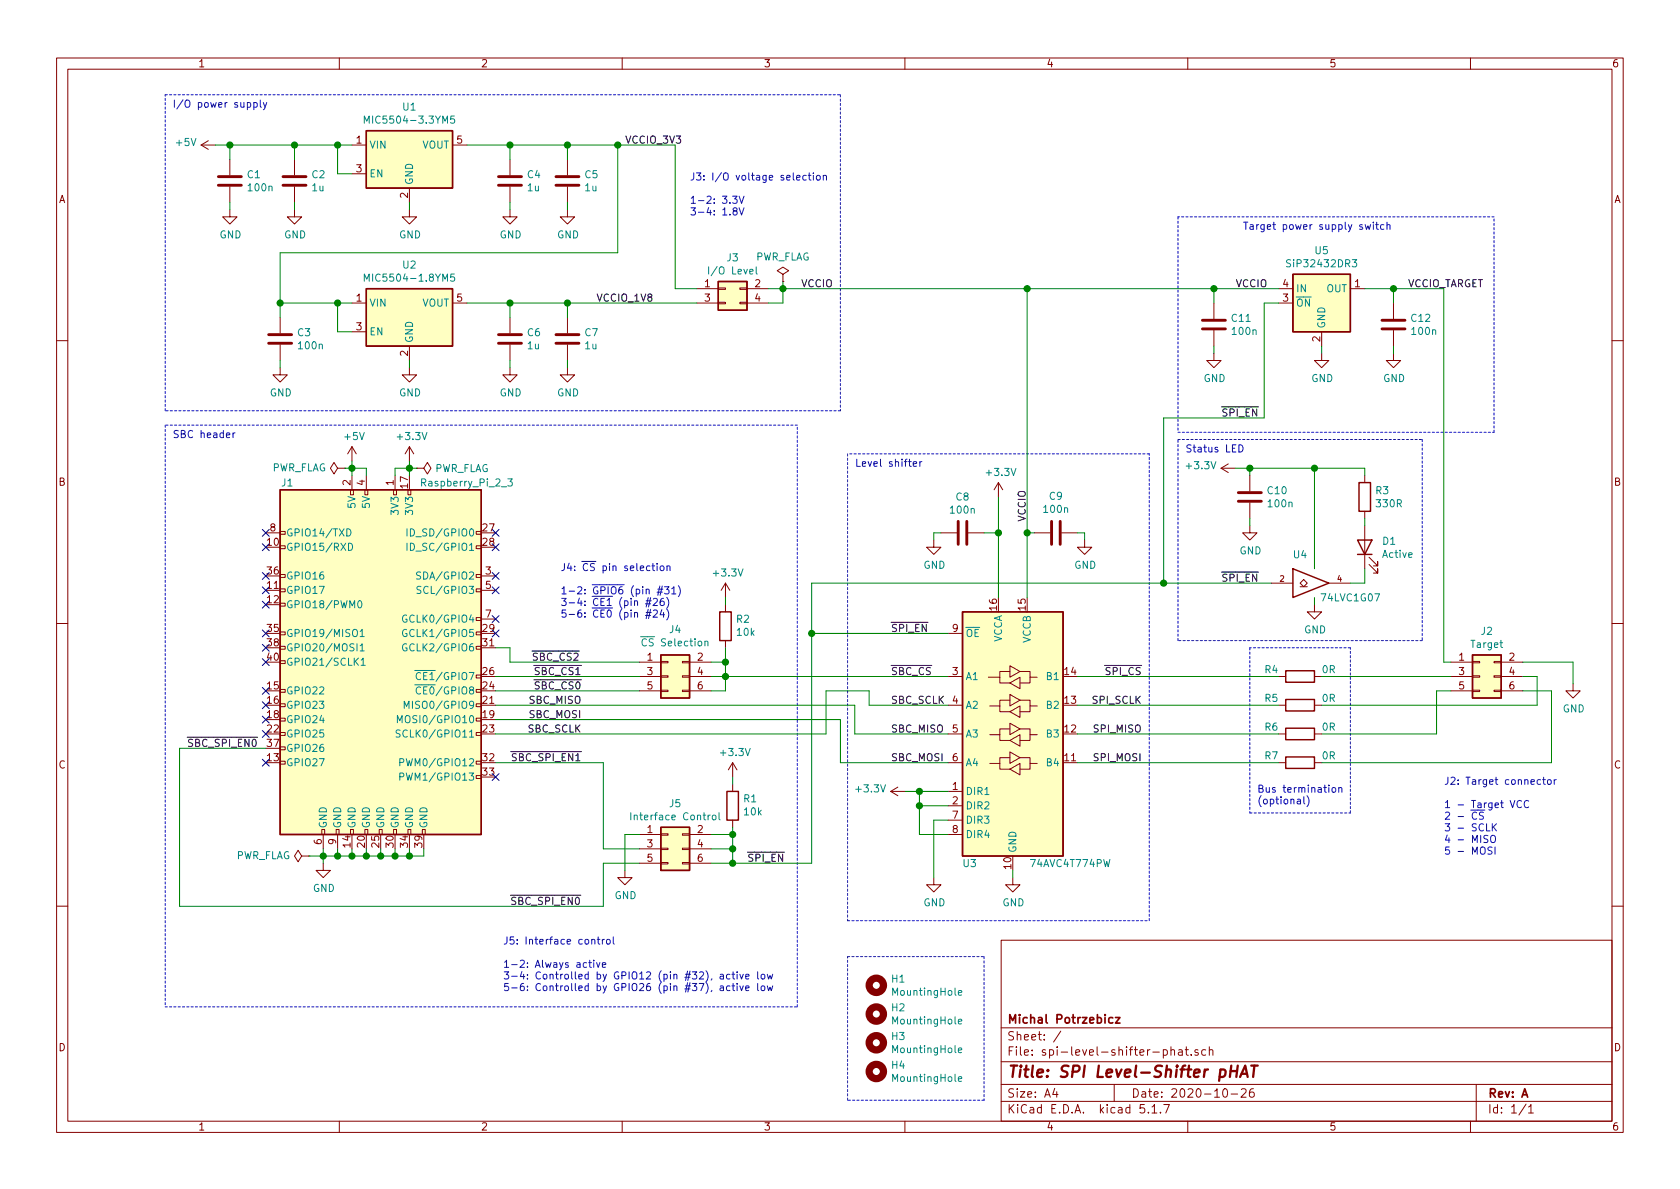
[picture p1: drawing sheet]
EESchema Schematic File Version 4
EELAYER 30 0
EELAYER END
$Descr A4 11693 8268
encoding utf-8
Sheet 1 1
Title "SPI Level-Shifter pHAT"
Date "2020-10-26"
Rev "A"
Comp "Michal Potrzebicz"
Comment1 ""
Comment2 ""
Comment3 ""
Comment4 ""
$EndDescr
$Comp
L Mechanical:MountingHole H1
U 1 1
P 6100 6850
F 0 "H1" H 6200 6896 50  0000 L CNN
F 1 "MountingHole" H 6200 6805 50  0000 L CNN
F 2 "MountingHole:MountingHole_2.7mm_M2.5" H 6100 6850 50  0001 C CNN
F 3 "~" H 6100 6850 50  0001 C CNN
	1    6100 6850
	1    0    0    -1  
$EndComp
$Comp
L Mechanical:MountingHole H2
U 1 1
P 6100 7050
F 0 "H2" H 6200 7096 50  0000 L CNN
F 1 "MountingHole" H 6200 7005 50  0000 L CNN
F 2 "MountingHole:MountingHole_2.7mm_M2.5" H 6100 7050 50  0001 C CNN
F 3 "~" H 6100 7050 50  0001 C CNN
	1    6100 7050
	1    0    0    -1  
$EndComp
$Comp
L Mechanical:MountingHole H3
U 1 1
P 6100 7250
F 0 "H3" H 6200 7296 50  0000 L CNN
F 1 "MountingHole" H 6200 7205 50  0000 L CNN
F 2 "MountingHole:MountingHole_2.7mm_M2.5" H 6100 7250 50  0001 C CNN
F 3 "~" H 6100 7250 50  0001 C CNN
	1    6100 7250
	1    0    0    -1  
$EndComp
$Comp
L Mechanical:MountingHole H4
U 1 1
P 6100 7450
F 0 "H4" H 6200 7496 50  0000 L CNN
F 1 "MountingHole" H 6200 7405 50  0000 L CNN
F 2 "MountingHole:MountingHole_2.7mm_M2.5" H 6100 7450 50  0001 C CNN
F 3 "~" H 6100 7450 50  0001 C CNN
	1    6100 7450
	1    0    0    -1  
$EndComp
$Comp
L power:GND #PWR0101
U 1 1
P 2250 6000
F 0 "#PWR0101" H 2250 5750 50  0001 C CNN
F 1 "GND" H 2255 5827 50  0000 C CNN
F 2 "" H 2250 6000 50  0001 C CNN
F 3 "" H 2250 6000 50  0001 C CNN
	1    2250 6000
	1    0    0    -1  
$EndComp
Wire Wire Line
	2250 6000 2250 5950
Wire Wire Line
	2250 5950 2350 5950
Wire Wire Line
	2950 5950 2950 5900
Connection ~ 2250 5950
Wire Wire Line
	2250 5950 2250 5900
Wire Wire Line
	2850 5900 2850 5950
Connection ~ 2850 5950
Wire Wire Line
	2850 5950 2950 5950
Wire Wire Line
	2750 5900 2750 5950
Connection ~ 2750 5950
Wire Wire Line
	2750 5950 2850 5950
Wire Wire Line
	2650 5900 2650 5950
Connection ~ 2650 5950
Wire Wire Line
	2650 5950 2750 5950
Wire Wire Line
	2550 5900 2550 5950
Connection ~ 2550 5950
Wire Wire Line
	2550 5950 2650 5950
Wire Wire Line
	2450 5900 2450 5950
Connection ~ 2450 5950
Wire Wire Line
	2450 5950 2550 5950
Wire Wire Line
	2350 5900 2350 5950
Connection ~ 2350 5950
Wire Wire Line
	2350 5950 2450 5950
Wire Wire Line
	2550 3300 2550 3250
Wire Wire Line
	2550 3250 2450 3250
Connection ~ 2450 3250
Wire Wire Line
	2450 3250 2450 3300
Wire Wire Line
	2750 3300 2750 3250
Wire Wire Line
	2750 3250 2850 3250
Connection ~ 2850 3250
Wire Wire Line
	2850 3250 2850 3300
Wire Notes Line
	6850 6650 6850 7650
Wire Notes Line
	6850 7650 5900 7650
Wire Notes Line
	5900 7650 5900 6650
Wire Notes Line
	5900 6650 6850 6650
Text Label 4050 4900 2    50   ~ 0
SBC_MISO
Text Label 4050 5000 2    50   ~ 0
SBC_MOSI
Text Label 4050 5100 2    50   ~ 0
SBC_SCLK
Text Label 4050 4800 2    50   ~ 0
~SBC_CS0
Text Label 4050 4700 2    50   ~ 0
~SBC_CS1
$Comp
L Connector_Generic:Conn_02x03_Odd_Even J2
U 1 1
P 10300 4700
F 0 "J2" H 10350 5017 50  0000 C CNN
F 1 "Target" H 10350 4926 50  0000 C CNN
F 2 "Connector_IDC:IDC-Header_2x03_P2.54mm_Vertical" H 10300 4700 50  0001 C CNN
F 3 "~" H 10300 4700 50  0001 C CNN
	1    10300 4700
	1    0    0    -1  
$EndComp
$Comp
L power:GND #PWR0114
U 1 1
P 10950 4750
F 0 "#PWR0114" H 10950 4500 50  0001 C CNN
F 1 "GND" H 10955 4577 50  0000 C CNN
F 2 "" H 10950 4750 50  0001 C CNN
F 3 "" H 10950 4750 50  0001 C CNN
	1    10950 4750
	1    0    0    -1  
$EndComp
Wire Wire Line
	10950 4600 10950 4750
Text Label 7950 4700 2    50   ~ 0
~SPI_CS
Text Label 7950 4900 2    50   ~ 0
SPI_SCLK
Text Label 7950 5100 2    50   ~ 0
SPI_MISO
Text Label 7950 5300 2    50   ~ 0
SPI_MOSI
$Comp
L power:GND #PWR0116
U 1 1
P 7050 6100
F 0 "#PWR0116" H 7050 5850 50  0001 C CNN
F 1 "GND" H 7055 5927 50  0000 C CNN
F 2 "" H 7050 6100 50  0001 C CNN
F 3 "" H 7050 6100 50  0001 C CNN
	1    7050 6100
	1    0    0    -1  
$EndComp
Wire Wire Line
	6400 5600 6400 5500
Wire Wire Line
	6400 5800 6400 5600
Connection ~ 6400 5600
$Comp
L power:GND #PWR0118
U 1 1
P 6500 6100
F 0 "#PWR0118" H 6500 5850 50  0001 C CNN
F 1 "GND" H 6505 5927 50  0000 C CNN
F 2 "" H 6500 6100 50  0001 C CNN
F 3 "" H 6500 6100 50  0001 C CNN
	1    6500 6100
	1    0    0    -1  
$EndComp
Wire Wire Line
	6500 5700 6500 6100
Wire Wire Line
	1850 5200 1250 5200
Text Label 1300 5200 0    50   ~ 0
~SBC_SPI_EN0
Text Label 4050 5300 2    50   ~ 0
~SBC_SPI_EN1
$Comp
L Device:C C8
U 1 1
P 6700 3700
F 0 "C8" V 6448 3700 50  0000 C CNN
F 1 "100n" V 6539 3700 50  0000 C CNN
F 2 "Capacitor_SMD:C_0603_1608Metric" H 6738 3550 50  0001 C CNN
F 3 "~" H 6700 3700 50  0001 C CNN
	1    6700 3700
	0    1    1    0   
$EndComp
Text Label 9800 2000 0    50   ~ 0
VCCIO_TARGET
Wire Wire Line
	6600 5800 6400 5800
Wire Wire Line
	6600 5700 6500 5700
Wire Wire Line
	6600 5600 6400 5600
Wire Wire Line
	7150 4150 7150 3700
Wire Wire Line
	7050 6050 7050 6100
Wire Wire Line
	6400 5500 6600 5500
$Comp
L power:GND #PWR0122
U 1 1
P 7550 3750
F 0 "#PWR0122" H 7550 3500 50  0001 C CNN
F 1 "GND" H 7555 3577 50  0000 C CNN
F 2 "" H 7550 3750 50  0001 C CNN
F 3 "" H 7550 3750 50  0001 C CNN
	1    7550 3750
	1    0    0    -1  
$EndComp
$Comp
L Device:C C9
U 1 1
P 7350 3700
F 0 "C9" V 7602 3700 50  0000 C CNN
F 1 "100n" V 7511 3700 50  0000 C CNN
F 2 "Capacitor_SMD:C_0603_1608Metric" H 7388 3550 50  0001 C CNN
F 3 "~" H 7350 3700 50  0001 C CNN
	1    7350 3700
	0    -1   -1   0   
$EndComp
$Comp
L Elevendroids_Logic_LevelTranslator:74AVC4T774PW U3
U 1 1
P 7050 5100
F 0 "U3" H 6750 4200 50  0000 C CNN
F 1 "74AVC4T774PW" H 7450 4200 50  0000 C CNN
F 2 "Package_SO:TSSOP-16_4.4x5mm_P0.65mm" H 7050 4100 50  0001 C CNN
F 3 "https://assets.nexperia.com/documents/data-sheet/74AVC4T774PW.pdf" H 7160 5295 50  0001 C CNN
	1    7050 5100
	1    0    0    -1  
$EndComp
$Comp
L Connector:Raspberry_Pi_2_3 J1
U 1 1
P 2650 4600
F 0 "J1" H 2000 5850 50  0000 C CNN
F 1 "Raspberry_Pi_2_3" H 3250 5850 50  0000 C CNN
F 2 "Connector_PinSocket_2.54mm:PinSocket_2x20_P2.54mm_Vertical" H 2650 4600 50  0001 C CNN
F 3 "https://www.raspberrypi.org/documentation/hardware/raspberrypi/schematics/rpi_SCH_3bplus_1p0_reduced.pdf" H 2650 4600 50  0001 C CNN
	1    2650 4600
	1    0    0    -1  
$EndComp
NoConn ~ 3450 3700
NoConn ~ 3450 3800
NoConn ~ 3450 4000
NoConn ~ 3450 4300
NoConn ~ 3450 4400
NoConn ~ 3450 5400
NoConn ~ 1850 5300
NoConn ~ 1850 5100
NoConn ~ 1850 5000
NoConn ~ 1850 4900
NoConn ~ 1850 4800
NoConn ~ 1850 4600
NoConn ~ 1850 4500
NoConn ~ 1850 4200
NoConn ~ 1850 4400
NoConn ~ 1850 4100
NoConn ~ 1850 4000
NoConn ~ 1850 3800
NoConn ~ 1850 3700
NoConn ~ 3450 4100
Wire Wire Line
	2400 3250 2450 3250
$Comp
L power:PWR_FLAG #FLG0101
U 1 1
P 2150 5950
F 0 "#FLG0101" H 2150 6025 50  0001 C CNN
F 1 "PWR_FLAG" V 2150 6077 50  0000 L CNN
F 2 "" H 2150 5950 50  0001 C CNN
F 3 "~" H 2150 5950 50  0001 C CNN
	1    2150 5950
	0    -1   -1   0   
$EndComp
Wire Wire Line
	2150 5950 2250 5950
Wire Wire Line
	8700 3650 8700 3600
$Comp
L power:GND #PWR0126
U 1 1
P 8700 3650
F 0 "#PWR0126" H 8700 3400 50  0001 C CNN
F 1 "GND" H 8705 3477 50  0000 C CNN
F 2 "" H 8700 3650 50  0001 C CNN
F 3 "" H 8700 3650 50  0001 C CNN
	1    8700 3650
	1    0    0    -1  
$EndComp
Connection ~ 9150 3250
Wire Wire Line
	8700 3250 8700 3300
Wire Wire Line
	9150 3250 8700 3250
$Comp
L Device:C C10
U 1 1
P 8700 3450
F 0 "C10" H 8815 3496 50  0000 L CNN
F 1 "100n" H 8815 3405 50  0000 L CNN
F 2 "Capacitor_SMD:C_0603_1608Metric" H 8738 3300 50  0001 C CNN
F 3 "~" H 8700 3450 50  0001 C CNN
	1    8700 3450
	1    0    0    -1  
$EndComp
Wire Wire Line
	9500 3250 9500 3300
Wire Wire Line
	9150 3250 9500 3250
Wire Wire Line
	9150 3950 9150 3250
Wire Wire Line
	9150 4150 9150 4200
$Comp
L power:GND #PWR0125
U 1 1
P 9150 4200
F 0 "#PWR0125" H 9150 3950 50  0001 C CNN
F 1 "GND" H 9155 4027 50  0000 C CNN
F 2 "" H 9150 4200 50  0001 C CNN
F 3 "" H 9150 4200 50  0001 C CNN
	1    9150 4200
	1    0    0    -1  
$EndComp
Text Label 8500 4050 0    50   ~ 0
~SPI_EN
Wire Wire Line
	9500 3650 9500 3600
Wire Wire Line
	9500 4050 9400 4050
Wire Wire Line
	9500 3950 9500 4050
$Comp
L Device:LED D1
U 1 1
P 9500 3800
F 0 "D1" V 9539 3682 50  0000 R CNN
F 1 "Active" V 9448 3682 50  0000 R CNN
F 2 "LED_SMD:LED_0805_2012Metric" H 9500 3800 50  0001 C CNN
F 3 "~" H 9500 3800 50  0001 C CNN
	1    9500 3800
	0    -1   -1   0   
$EndComp
$Comp
L Device:R R3
U 1 1
P 9500 3450
F 0 "R3" H 9570 3496 50  0000 L CNN
F 1 "330R" H 9570 3405 50  0000 L CNN
F 2 "Resistor_SMD:R_0603_1608Metric" V 9430 3450 50  0001 C CNN
F 3 "~" H 9500 3450 50  0001 C CNN
	1    9500 3450
	1    0    0    -1  
$EndComp
Text Label 6200 5300 0    50   ~ 0
SBC_MOSI
Text Label 6200 5100 0    50   ~ 0
SBC_MISO
Text Label 6200 4900 0    50   ~ 0
SBC_SCLK
Wire Wire Line
	6600 4400 5650 4400
Wire Wire Line
	7500 5100 8900 5100
Wire Wire Line
	10700 4900 10700 4700
Wire Wire Line
	7500 4900 8900 4900
Wire Wire Line
	10800 5300 10800 4800
Wire Wire Line
	7500 5300 8900 5300
Wire Wire Line
	7500 4700 8900 4700
Wire Wire Line
	10000 4800 10100 4800
Wire Wire Line
	10000 4800 10000 5100
Wire Wire Line
	10700 4700 10600 4700
Wire Wire Line
	10600 4800 10800 4800
Wire Wire Line
	10600 4600 10950 4600
Wire Wire Line
	10100 4600 10050 4600
Wire Wire Line
	10050 4600 10050 2000
Connection ~ 5100 5900
Wire Wire Line
	5100 6000 5100 5900
Wire Wire Line
	4950 6000 5100 6000
Wire Wire Line
	5100 5900 5100 5800
Wire Wire Line
	4950 5900 5100 5900
$Comp
L Connector_Generic:Conn_02x03_Odd_Even J5
U 1 1
P 4650 5900
F 0 "J5" H 4700 6217 50  0000 C CNN
F 1 "Interface Control" H 4700 6126 50  0000 C CNN
F 2 "Connector_PinHeader_2.00mm:PinHeader_2x03_P2.00mm_Vertical" H 4650 5900 50  0001 C CNN
F 3 "~" H 4650 5900 50  0001 C CNN
	1    4650 5900
	1    0    0    -1  
$EndComp
Wire Wire Line
	5100 5750 5100 5800
$Comp
L Device:R R1
U 1 1
P 5100 5600
F 0 "R1" H 5030 5554 50  0000 R CNN
F 1 "10k" H 5030 5645 50  0000 R CNN
F 2 "Resistor_SMD:R_0603_1608Metric" V 5030 5600 50  0001 C CNN
F 3 "~" H 5100 5600 50  0001 C CNN
	1    5100 5600
	-1   0    0    1   
$EndComp
Wire Wire Line
	4350 6050 4350 5800
$Comp
L power:GND #PWR0119
U 1 1
P 4350 6050
F 0 "#PWR0119" H 4350 5800 50  0001 C CNN
F 1 "GND" H 4355 5877 50  0000 C CNN
F 2 "" H 4350 6050 50  0001 C CNN
F 3 "" H 4350 6050 50  0001 C CNN
	1    4350 6050
	1    0    0    -1  
$EndComp
Text Label 5200 6000 0    50   ~ 0
~SPI_EN
Connection ~ 5100 5800
Wire Wire Line
	4950 5800 5100 5800
Wire Wire Line
	4450 5800 4350 5800
Wire Wire Line
	5650 4050 5650 4400
Text Label 6200 4700 0    50   ~ 0
~SBC_CS
Wire Wire Line
	3450 4700 4450 4700
Wire Wire Line
	3450 4800 4450 4800
Wire Wire Line
	3450 5300 4200 5300
Wire Wire Line
	4200 6300 1250 6300
Wire Wire Line
	1250 6300 1250 5200
$Comp
L Device:R R2
U 1 1
P 5050 4350
F 0 "R2" H 4980 4304 50  0000 R CNN
F 1 "10k" H 4980 4395 50  0000 R CNN
F 2 "Resistor_SMD:R_0603_1608Metric" V 4980 4350 50  0001 C CNN
F 3 "~" H 5050 4350 50  0001 C CNN
	1    5050 4350
	-1   0    0    1   
$EndComp
Wire Wire Line
	5050 4700 6600 4700
Wire Wire Line
	4950 4700 5050 4700
Wire Wire Line
	4950 4800 5050 4800
Wire Wire Line
	5050 4800 5050 4700
Connection ~ 5050 4700
Wire Wire Line
	5050 4500 5050 4600
Text Notes 8650 1600 0    50   ~ 0
Target power supply switch
Wire Wire Line
	8100 2900 8100 4050
$Comp
L power:+3.3V #PWR0102
U 1 1
P 8600 3250
F 0 "#PWR0102" H 8600 3100 50  0001 C CNN
F 1 "+3.3V" V 8615 3378 50  0000 L CNN
F 2 "" H 8600 3250 50  0001 C CNN
F 3 "" H 8600 3250 50  0001 C CNN
	1    8600 3250
	0    -1   -1   0   
$EndComp
Wire Wire Line
	8600 3250 8700 3250
Connection ~ 8700 3250
$Comp
L power:+3.3V #PWR0103
U 1 1
P 2850 3200
F 0 "#PWR0103" H 2850 3050 50  0001 C CNN
F 1 "+3.3V" H 2865 3373 50  0000 C CNN
F 2 "" H 2850 3200 50  0001 C CNN
F 3 "" H 2850 3200 50  0001 C CNN
	1    2850 3200
	1    0    0    -1  
$EndComp
Wire Wire Line
	2850 3200 2850 3250
$Comp
L power:+3.3V #PWR0113
U 1 1
P 5050 4150
F 0 "#PWR0113" H 5050 4000 50  0001 C CNN
F 1 "+3.3V" H 5065 4323 50  0000 C CNN
F 2 "" H 5050 4150 50  0001 C CNN
F 3 "" H 5050 4150 50  0001 C CNN
	1    5050 4150
	1    0    0    -1  
$EndComp
Wire Wire Line
	5050 4150 5050 4200
$Comp
L power:+3.3V #PWR0115
U 1 1
P 6300 5500
F 0 "#PWR0115" H 6300 5350 50  0001 C CNN
F 1 "+3.3V" V 6315 5628 50  0000 L CNN
F 2 "" H 6300 5500 50  0001 C CNN
F 3 "" H 6300 5500 50  0001 C CNN
	1    6300 5500
	0    -1   -1   0   
$EndComp
Wire Wire Line
	6300 5500 6400 5500
Connection ~ 6400 5500
$Comp
L power:+3.3V #PWR0117
U 1 1
P 5100 5400
F 0 "#PWR0117" H 5100 5250 50  0001 C CNN
F 1 "+3.3V" H 5115 5573 50  0000 C CNN
F 2 "" H 5100 5400 50  0001 C CNN
F 3 "" H 5100 5400 50  0001 C CNN
	1    5100 5400
	1    0    0    -1  
$EndComp
Wire Wire Line
	5100 5400 5100 5450
$Comp
L power:PWR_FLAG #FLG0102
U 1 1
P 2900 3250
F 0 "#FLG0102" H 2900 3325 50  0001 C CNN
F 1 "PWR_FLAG" V 2900 3378 50  0000 L CNN
F 2 "" H 2900 3250 50  0001 C CNN
F 3 "~" H 2900 3250 50  0001 C CNN
	1    2900 3250
	0    1    1    0   
$EndComp
Wire Wire Line
	2900 3250 2850 3250
$Comp
L power:+5V #PWR0121
U 1 1
P 2450 3200
F 0 "#PWR0121" H 2450 3050 50  0001 C CNN
F 1 "+5V" H 2465 3373 50  0000 C CNN
F 2 "" H 2450 3200 50  0001 C CNN
F 3 "" H 2450 3200 50  0001 C CNN
	1    2450 3200
	1    0    0    -1  
$EndComp
Wire Wire Line
	2450 3200 2450 3250
Wire Wire Line
	6850 3700 6950 3700
Wire Wire Line
	6950 3700 6950 4150
$Comp
L power:GND #PWR0123
U 1 1
P 6500 3750
F 0 "#PWR0123" H 6500 3500 50  0001 C CNN
F 1 "GND" H 6505 3577 50  0000 C CNN
F 2 "" H 6500 3750 50  0001 C CNN
F 3 "" H 6500 3750 50  0001 C CNN
	1    6500 3750
	1    0    0    -1  
$EndComp
Wire Wire Line
	6500 3750 6500 3700
Wire Wire Line
	6500 3700 6550 3700
$Comp
L power:+3.3V #PWR0124
U 1 1
P 6950 3450
F 0 "#PWR0124" H 6950 3300 50  0001 C CNN
F 1 "+3.3V" H 6965 3623 50  0000 C CNN
F 2 "" H 6950 3450 50  0001 C CNN
F 3 "" H 6950 3450 50  0001 C CNN
	1    6950 3450
	1    0    0    -1  
$EndComp
Wire Wire Line
	6950 3450 6950 3700
Connection ~ 6950 3700
Wire Wire Line
	7200 3700 7150 3700
Connection ~ 7150 3700
Wire Wire Line
	7500 3700 7550 3700
Wire Wire Line
	7550 3700 7550 3750
Wire Wire Line
	7150 2000 8450 2000
Text Label 6200 4400 0    50   ~ 0
~SPI_EN
Wire Wire Line
	5100 6000 5650 6000
Wire Wire Line
	5650 6000 5650 4400
Connection ~ 5100 6000
Connection ~ 5650 4400
Wire Wire Line
	5750 4800 6050 4800
Wire Wire Line
	6050 4800 6050 4900
Wire Wire Line
	5750 5100 5750 4800
Wire Wire Line
	6050 4900 6600 4900
Wire Wire Line
	3450 5100 5750 5100
Wire Wire Line
	5950 4900 5950 5100
Wire Wire Line
	3450 4900 5950 4900
Wire Wire Line
	5950 5100 6600 5100
Wire Wire Line
	5850 5300 6600 5300
Wire Wire Line
	3450 5000 5850 5000
Wire Wire Line
	5850 5300 5850 5000
Wire Wire Line
	4450 6000 4200 6000
Wire Wire Line
	4200 6000 4200 6300
Wire Wire Line
	4200 5300 4200 5900
Wire Wire Line
	4200 5900 4450 5900
Connection ~ 1600 1000
Wire Wire Line
	1500 1000 1600 1000
$Comp
L power:+5V #PWR0120
U 1 1
P 1500 1000
F 0 "#PWR0120" H 1500 850 50  0001 C CNN
F 1 "+5V" V 1515 1128 50  0000 L CNN
F 2 "" H 1500 1000 50  0001 C CNN
F 3 "" H 1500 1000 50  0001 C CNN
	1    1500 1000
	0    -1   -1   0   
$EndComp
Wire Wire Line
	4700 2000 4850 2000
Wire Wire Line
	4300 1000 4700 1000
Wire Wire Line
	4700 1000 4700 2000
Wire Wire Line
	3950 2100 4850 2100
Wire Wire Line
	5450 1950 5450 2000
$Comp
L Connector_Generic:Conn_02x02_Odd_Even J3
U 1 1
P 5050 2000
F 0 "J3" H 5100 2217 50  0000 C CNN
F 1 "I/O Level" H 5100 2126 50  0000 C CNN
F 2 "Connector_PinHeader_2.00mm:PinHeader_2x02_P2.00mm_Vertical" H 5050 2000 50  0001 C CNN
F 3 "~" H 5050 2000 50  0001 C CNN
	1    5050 2000
	1    0    0    -1  
$EndComp
$Comp
L power:PWR_FLAG #FLG0103
U 1 1
P 5450 1950
F 0 "#FLG0103" H 5450 2025 50  0001 C CNN
F 1 "PWR_FLAG" H 5450 2123 50  0000 C CNN
F 2 "" H 5450 1950 50  0001 C CNN
F 3 "~" H 5450 1950 50  0001 C CNN
	1    5450 1950
	1    0    0    -1  
$EndComp
Text Label 5800 2000 2    50   ~ 0
VCCIO
Connection ~ 5450 2000
Wire Wire Line
	5450 2100 5450 2000
Wire Wire Line
	5350 2100 5450 2100
Wire Wire Line
	5350 2000 5450 2000
Connection ~ 4300 1000
Wire Wire Line
	1950 1750 1950 2100
Wire Wire Line
	4300 1750 1950 1750
Wire Wire Line
	4300 1000 4300 1750
Wire Wire Line
	1950 2100 2350 2100
Wire Wire Line
	3950 1450 3950 1400
$Comp
L power:GND #PWR0112
U 1 1
P 3950 1450
F 0 "#PWR0112" H 3950 1200 50  0001 C CNN
F 1 "GND" H 3955 1277 50  0000 C CNN
F 2 "" H 3950 1450 50  0001 C CNN
F 3 "" H 3950 1450 50  0001 C CNN
	1    3950 1450
	1    0    0    -1  
$EndComp
Wire Wire Line
	3550 1450 3550 1400
$Comp
L power:GND #PWR0111
U 1 1
P 3550 1450
F 0 "#PWR0111" H 3550 1200 50  0001 C CNN
F 1 "GND" H 3555 1277 50  0000 C CNN
F 2 "" H 3550 1450 50  0001 C CNN
F 3 "" H 3550 1450 50  0001 C CNN
	1    3550 1450
	1    0    0    -1  
$EndComp
Wire Wire Line
	2050 1450 2050 1400
$Comp
L power:GND #PWR0110
U 1 1
P 2050 1450
F 0 "#PWR0110" H 2050 1200 50  0001 C CNN
F 1 "GND" H 2055 1277 50  0000 C CNN
F 2 "" H 2050 1450 50  0001 C CNN
F 3 "" H 2050 1450 50  0001 C CNN
	1    2050 1450
	1    0    0    -1  
$EndComp
Wire Wire Line
	1600 1450 1600 1400
$Comp
L power:GND #PWR0109
U 1 1
P 1600 1450
F 0 "#PWR0109" H 1600 1200 50  0001 C CNN
F 1 "GND" H 1605 1277 50  0000 C CNN
F 2 "" H 1600 1450 50  0001 C CNN
F 3 "" H 1600 1450 50  0001 C CNN
	1    1600 1450
	1    0    0    -1  
$EndComp
Wire Wire Line
	3950 1000 4300 1000
Connection ~ 3950 1000
Wire Wire Line
	3950 1100 3950 1000
Wire Wire Line
	3550 1000 3950 1000
Connection ~ 3550 1000
Wire Wire Line
	3550 1100 3550 1000
Wire Wire Line
	1600 1100 1600 1000
Wire Wire Line
	2050 1000 1600 1000
Connection ~ 2050 1000
Wire Wire Line
	2050 1100 2050 1000
Connection ~ 1950 2100
Wire Wire Line
	1950 2200 1950 2100
Wire Wire Line
	1950 2550 1950 2500
$Comp
L power:GND #PWR0108
U 1 1
P 1950 2550
F 0 "#PWR0108" H 1950 2300 50  0001 C CNN
F 1 "GND" H 1955 2377 50  0000 C CNN
F 2 "" H 1950 2550 50  0001 C CNN
F 3 "" H 1950 2550 50  0001 C CNN
	1    1950 2550
	1    0    0    -1  
$EndComp
Wire Wire Line
	3550 2500 3550 2550
Wire Wire Line
	3550 2100 3950 2100
Connection ~ 3550 2100
Wire Wire Line
	3550 2200 3550 2100
Connection ~ 3950 2100
Wire Wire Line
	3950 2200 3950 2100
Wire Wire Line
	3950 2550 3950 2500
$Comp
L power:GND #PWR0107
U 1 1
P 3950 2550
F 0 "#PWR0107" H 3950 2300 50  0001 C CNN
F 1 "GND" H 3955 2377 50  0000 C CNN
F 2 "" H 3950 2550 50  0001 C CNN
F 3 "" H 3950 2550 50  0001 C CNN
	1    3950 2550
	1    0    0    -1  
$EndComp
$Comp
L power:GND #PWR0106
U 1 1
P 3550 2550
F 0 "#PWR0106" H 3550 2300 50  0001 C CNN
F 1 "GND" H 3555 2377 50  0000 C CNN
F 2 "" H 3550 2550 50  0001 C CNN
F 3 "" H 3550 2550 50  0001 C CNN
	1    3550 2550
	1    0    0    -1  
$EndComp
$Comp
L Device:C C2
U 1 1
P 2050 1250
F 0 "C2" H 2165 1296 50  0000 L CNN
F 1 "1u" H 2165 1205 50  0000 L CNN
F 2 "Capacitor_SMD:C_0603_1608Metric" H 2088 1100 50  0001 C CNN
F 3 "~" H 2050 1250 50  0001 C CNN
	1    2050 1250
	1    0    0    -1  
$EndComp
$Comp
L Device:C C1
U 1 1
P 1600 1250
F 0 "C1" H 1715 1296 50  0000 L CNN
F 1 "100n" H 1715 1205 50  0000 L CNN
F 2 "Capacitor_SMD:C_0603_1608Metric" H 1638 1100 50  0001 C CNN
F 3 "~" H 1600 1250 50  0001 C CNN
	1    1600 1250
	1    0    0    -1  
$EndComp
$Comp
L Device:C C5
U 1 1
P 3950 1250
F 0 "C5" H 4065 1296 50  0000 L CNN
F 1 "1u" H 4065 1205 50  0000 L CNN
F 2 "Capacitor_SMD:C_0603_1608Metric" H 3988 1100 50  0001 C CNN
F 3 "~" H 3950 1250 50  0001 C CNN
	1    3950 1250
	1    0    0    -1  
$EndComp
$Comp
L Device:C C4
U 1 1
P 3550 1250
F 0 "C4" H 3665 1296 50  0000 L CNN
F 1 "1u" H 3665 1205 50  0000 L CNN
F 2 "Capacitor_SMD:C_0603_1608Metric" H 3588 1100 50  0001 C CNN
F 3 "~" H 3550 1250 50  0001 C CNN
	1    3550 1250
	1    0    0    -1  
$EndComp
$Comp
L Device:C C3
U 1 1
P 1950 2350
F 0 "C3" H 2065 2396 50  0000 L CNN
F 1 "100n" H 2065 2305 50  0000 L CNN
F 2 "Capacitor_SMD:C_0603_1608Metric" H 1988 2200 50  0001 C CNN
F 3 "~" H 1950 2350 50  0001 C CNN
	1    1950 2350
	1    0    0    -1  
$EndComp
$Comp
L Device:C C7
U 1 1
P 3950 2350
F 0 "C7" H 4065 2396 50  0000 L CNN
F 1 "1u" H 4065 2305 50  0000 L CNN
F 2 "Capacitor_SMD:C_0603_1608Metric" H 3988 2200 50  0001 C CNN
F 3 "~" H 3950 2350 50  0001 C CNN
	1    3950 2350
	1    0    0    -1  
$EndComp
$Comp
L Device:C C6
U 1 1
P 3550 2350
F 0 "C6" H 3665 2396 50  0000 L CNN
F 1 "1u" H 3665 2305 50  0000 L CNN
F 2 "Capacitor_SMD:C_0603_1608Metric" H 3588 2200 50  0001 C CNN
F 3 "~" H 3550 2350 50  0001 C CNN
	1    3550 2350
	1    0    0    -1  
$EndComp
Wire Wire Line
	2350 1000 2050 1000
Connection ~ 2350 1000
Wire Wire Line
	2350 1200 2350 1000
Wire Wire Line
	2450 1200 2350 1200
Wire Wire Line
	2450 1000 2350 1000
Connection ~ 2350 2100
Wire Wire Line
	2350 2300 2350 2100
Wire Wire Line
	2450 2300 2350 2300
Wire Wire Line
	2450 2100 2350 2100
Text Label 4350 1000 0    50   ~ 0
VCCIO_3V3
Text Label 4150 2100 0    50   ~ 0
VCCIO_1V8
Wire Wire Line
	3250 1000 3550 1000
Wire Wire Line
	3250 2100 3550 2100
Wire Wire Line
	2850 1400 2850 1450
Wire Wire Line
	2850 2500 2850 2550
$Comp
L power:GND #PWR0105
U 1 1
P 2850 1450
F 0 "#PWR0105" H 2850 1200 50  0001 C CNN
F 1 "GND" H 2855 1277 50  0000 C CNN
F 2 "" H 2850 1450 50  0001 C CNN
F 3 "" H 2850 1450 50  0001 C CNN
	1    2850 1450
	1    0    0    -1  
$EndComp
$Comp
L power:GND #PWR0104
U 1 1
P 2850 2550
F 0 "#PWR0104" H 2850 2300 50  0001 C CNN
F 1 "GND" H 2855 2377 50  0000 C CNN
F 2 "" H 2850 2550 50  0001 C CNN
F 3 "" H 2850 2550 50  0001 C CNN
	1    2850 2550
	1    0    0    -1  
$EndComp
$Comp
L Regulator_Linear:MIC5504-3.3YM5 U1
U 1 1
P 2850 1100
F 0 "U1" H 2850 1467 50  0000 C CNN
F 1 "MIC5504-3.3YM5" H 2850 1376 50  0000 C CNN
F 2 "Package_TO_SOT_SMD:SOT-23-5" H 2850 700 50  0001 C CNN
F 3 "http://ww1.microchip.com/downloads/en/DeviceDoc/MIC550X.pdf" H 2600 1350 50  0001 C CNN
	1    2850 1100
	1    0    0    -1  
$EndComp
$Comp
L Regulator_Linear:MIC5504-1.8YM5 U2
U 1 1
P 2850 2200
F 0 "U2" H 2850 2567 50  0000 C CNN
F 1 "MIC5504-1.8YM5" H 2850 2476 50  0000 C CNN
F 2 "Package_TO_SOT_SMD:SOT-23-5" H 2850 1800 50  0001 C CNN
F 3 "http://ww1.microchip.com/downloads/en/DeviceDoc/MIC550X.pdf" H 2600 2450 50  0001 C CNN
	1    2850 2200
	1    0    0    -1  
$EndComp
Wire Wire Line
	5450 2000 7150 2000
Connection ~ 7150 2000
Wire Wire Line
	7150 2000 7150 3700
Wire Wire Line
	5650 4050 8100 4050
Connection ~ 8100 4050
Wire Wire Line
	8100 4050 8850 4050
Text Notes 10050 5950 0    50   ~ 0
J2: Target connector\n\n1 - Target VCC\n2 - ~CS\n3 - SCLK\n4 - MISO\n5 - MOSI
$Comp
L Device:C C11
U 1 1
P 8450 2250
F 0 "C11" H 8565 2296 50  0000 L CNN
F 1 "100n" H 8565 2205 50  0000 L CNN
F 2 "Capacitor_SMD:C_0603_1608Metric" H 8488 2100 50  0001 C CNN
F 3 "~" H 8450 2250 50  0001 C CNN
	1    8450 2250
	1    0    0    -1  
$EndComp
$Comp
L power:GND #PWR01
U 1 1
P 8450 2450
F 0 "#PWR01" H 8450 2200 50  0001 C CNN
F 1 "GND" H 8455 2277 50  0000 C CNN
F 2 "" H 8450 2450 50  0001 C CNN
F 3 "" H 8450 2450 50  0001 C CNN
	1    8450 2450
	1    0    0    -1  
$EndComp
Wire Wire Line
	8450 2450 8450 2400
Wire Wire Line
	8450 2100 8450 2000
$Comp
L power:GND #PWR02
U 1 1
P 9700 2450
F 0 "#PWR02" H 9700 2200 50  0001 C CNN
F 1 "GND" H 9705 2277 50  0000 C CNN
F 2 "" H 9700 2450 50  0001 C CNN
F 3 "" H 9700 2450 50  0001 C CNN
	1    9700 2450
	1    0    0    -1  
$EndComp
$Comp
L Device:C C12
U 1 1
P 9700 2250
F 0 "C12" H 9815 2296 50  0000 L CNN
F 1 "100n" H 9815 2205 50  0000 L CNN
F 2 "Capacitor_SMD:C_0603_1608Metric" H 9738 2100 50  0001 C CNN
F 3 "~" H 9700 2250 50  0001 C CNN
	1    9700 2250
	1    0    0    -1  
$EndComp
Wire Wire Line
	9700 2100 9700 2000
Connection ~ 9700 2000
Wire Wire Line
	9700 2000 10050 2000
Wire Wire Line
	9700 2450 9700 2400
$Comp
L Power_Management:SiP32432DR3 U5
U 1 1
P 9200 2100
F 0 "U5" H 9200 2467 50  0000 C CNN
F 1 "SiP32432DR3" H 9200 2376 50  0000 C CNN
F 2 "Package_TO_SOT_SMD:SOT-363_SC-70-6" H 9200 2550 50  0001 C CNN
F 3 "http://www.vishay.com.hk/docs/66597/sip32431.pdf" H 9200 2100 50  0001 C CNN
	1    9200 2100
	1    0    0    -1  
$EndComp
Wire Wire Line
	9500 2000 9700 2000
Wire Wire Line
	8900 2000 8450 2000
Connection ~ 8450 2000
Wire Wire Line
	8100 2900 8800 2900
Wire Wire Line
	8800 2900 8800 2100
Wire Wire Line
	8800 2100 8900 2100
$Comp
L 74xGxx:74LVC1G07 U4
U 1 1
P 9150 4050
F 0 "U4" H 9050 4250 50  0000 C CNN
F 1 "74LVC1G07" H 9400 3950 50  0000 C CNN
F 2 "Package_TO_SOT_SMD:SOT-353_SC-70-5" H 9150 4050 50  0001 C CNN
F 3 "http://www.ti.com/lit/sg/scyt129e/scyt129e.pdf" H 9150 4050 50  0001 C CNN
	1    9150 4050
	1    0    0    -1  
$EndComp
$Comp
L power:GND #PWR0127
U 1 1
P 9200 2450
F 0 "#PWR0127" H 9200 2200 50  0001 C CNN
F 1 "GND" H 9205 2277 50  0000 C CNN
F 2 "" H 9200 2450 50  0001 C CNN
F 3 "" H 9200 2450 50  0001 C CNN
	1    9200 2450
	1    0    0    -1  
$EndComp
Wire Wire Line
	9200 2400 9200 2450
Text Label 8500 2900 0    50   ~ 0
~SPI_EN
$Comp
L Device:R R4
U 1 1
P 9050 4700
F 0 "R4" V 9000 4500 50  0000 C CNN
F 1 "0R" V 9000 4900 50  0000 C CNN
F 2 "Resistor_SMD:R_0402_1005Metric" V 8980 4700 50  0001 C CNN
F 3 "~" H 9050 4700 50  0001 C CNN
	1    9050 4700
	0    1    1    0   
$EndComp
Wire Wire Line
	9200 4700 10100 4700
$Comp
L Device:R R5
U 1 1
P 9050 4900
F 0 "R5" V 9000 4700 50  0000 C CNN
F 1 "0R" V 9000 5100 50  0000 C CNN
F 2 "Resistor_SMD:R_0402_1005Metric" V 8980 4900 50  0001 C CNN
F 3 "~" H 9050 4900 50  0001 C CNN
	1    9050 4900
	0    1    1    0   
$EndComp
Wire Wire Line
	9200 4900 10700 4900
$Comp
L Device:R R6
U 1 1
P 9050 5100
F 0 "R6" V 9000 4900 50  0000 C CNN
F 1 "0R" V 9000 5300 50  0000 C CNN
F 2 "Resistor_SMD:R_0402_1005Metric" V 8980 5100 50  0001 C CNN
F 3 "~" H 9050 5100 50  0001 C CNN
	1    9050 5100
	0    1    1    0   
$EndComp
Wire Wire Line
	9200 5100 10000 5100
$Comp
L Device:R R7
U 1 1
P 9050 5300
F 0 "R7" V 9000 5100 50  0000 C CNN
F 1 "0R" V 9000 5500 50  0000 C CNN
F 2 "Resistor_SMD:R_0402_1005Metric" V 8980 5300 50  0001 C CNN
F 3 "~" H 9050 5300 50  0001 C CNN
	1    9050 5300
	0    1    1    0   
$EndComp
Wire Wire Line
	9200 5300 10800 5300
Text Label 7150 3400 3    50   ~ 0
VCCIO
Text Notes 8750 5600 0    50   ~ 0
Bus termination\n(optional)
Wire Notes Line
	9400 4500 8700 4500
Wire Notes Line
	8700 4500 8700 5650
Wire Notes Line
	8700 5650 9400 5650
Wire Notes Line
	9400 5650 9400 4500
Wire Notes Line
	8200 1500 8200 3000
Wire Notes Line
	10400 3000 10400 1500
Wire Notes Line
	10400 1500 8200 1500
Wire Notes Line
	8200 3000 10400 3000
Wire Notes Line
	8200 3050 9900 3050
Wire Notes Line
	9900 3050 9900 4450
Wire Notes Line
	9900 4450 8200 4450
Wire Notes Line
	8200 4450 8200 3050
Text Notes 8250 3150 0    50   ~ 0
Status LED
Wire Notes Line
	1150 650  5850 650 
Wire Notes Line
	5850 650  5850 2850
Wire Notes Line
	5850 2850 1150 2850
Wire Notes Line
	1150 2850 1150 650 
Text Notes 1200 750  0    50   ~ 0
I/O power supply
$Comp
L power:PWR_FLAG #FLG0105
U 1 1
P 2400 3250
F 0 "#FLG0105" H 2400 3325 50  0001 C CNN
F 1 "PWR_FLAG" V 2400 3377 50  0000 L CNN
F 2 "" H 2400 3250 50  0001 C CNN
F 3 "~" H 2400 3250 50  0001 C CNN
	1    2400 3250
	0    -1   -1   0   
$EndComp
Text Label 3550 6300 0    50   ~ 0
~SBC_SPI_EN0
Wire Notes Line
	8000 3150 5900 3150
Wire Notes Line
	5900 3150 5900 6400
Wire Notes Line
	5900 6400 8000 6400
Wire Notes Line
	8000 6400 8000 3150
Text Notes 5950 3250 0    50   ~ 0
Level shifter
Wire Notes Line
	1150 2950 1150 7000
Wire Notes Line
	1150 7000 5550 7000
Wire Notes Line
	5550 7000 5550 2950
Wire Notes Line
	5550 2950 1150 2950
Text Notes 1200 3050 0    50   ~ 0
SBC header
Text Label 8600 2000 0    50   ~ 0
VCCIO
Text Notes 3500 6900 0    50   ~ 0
J5: Interface control\n\n1-2: Always active\n3-4: Controlled by GPIO12 (pin #32), active low\n5-6: Controlled by GPIO26 (pin #37), active low
Text Notes 3900 4300 0    50   ~ 0
J4: ~CS~ pin selection\n\n1-2: ~GPIO6~ (pin #31)\n3-4: ~CE1~ (pin #26)\n5-6: ~CE0~ (pin #24)
Text Notes 4800 1500 0    50   ~ 0
J3: I/O voltage selection\n\n1-2: 3.3V\n3-4: 1.8V
$Comp
L Connector_Generic:Conn_02x03_Odd_Even J4
U 1 1
P 4650 4700
F 0 "J4" H 4700 5029 50  0000 C CNN
F 1 "~CS~ Selection" H 4700 4931 50  0000 C CNN
F 2 "Connector_PinHeader_2.00mm:PinHeader_2x03_P2.00mm_Vertical" H 4650 4700 50  0001 C CNN
F 3 "~" H 4650 4700 50  0001 C CNN
	1    4650 4700
	1    0    0    -1  
$EndComp
Wire Wire Line
	4950 4600 5050 4600
Connection ~ 5050 4600
Wire Wire Line
	5050 4600 5050 4700
Wire Wire Line
	3450 4500 3550 4500
Wire Wire Line
	3550 4500 3550 4600
Wire Wire Line
	3550 4600 4450 4600
Text Label 3700 4600 0    50   ~ 0
~SBC_CS2
$EndSCHEMATC
